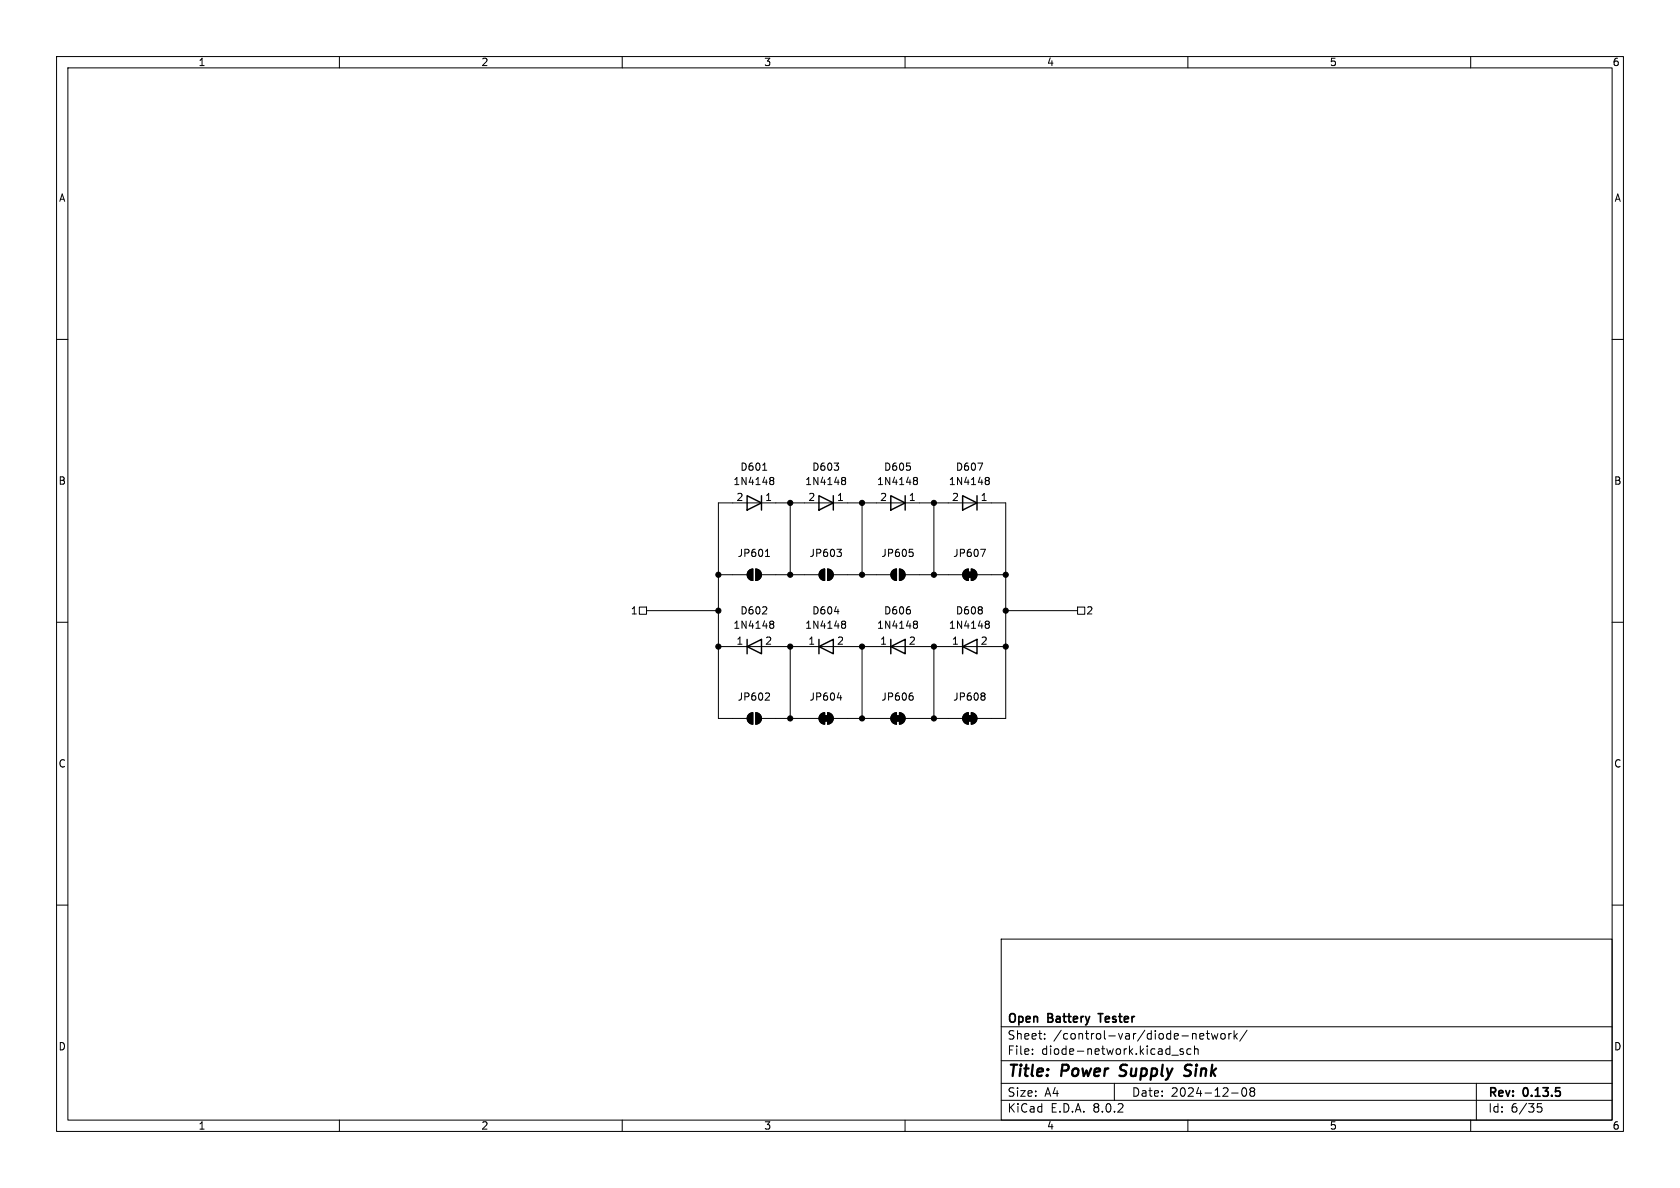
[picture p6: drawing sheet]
<svg xmlns="http://www.w3.org/2000/svg" width="297mm" height="210mm" viewBox="0 0 297 210" stroke-linecap="round" stroke-linejoin="round" font-family="sans-serif">
<g fill="none" stroke="#000" stroke-width=".18">
<path d="M10 10h277v190h-277zM12 12h273v186h-273zM60 10v2M110 10v2M160 10v2M210 10v2M260 10v2M10 60h2M285 60h2M134.8 83.1h.8M135.3 98.4h.7M135.6 97.3l.1-.2v1.3"/>
<path d="M136.2 84.5l.4-.1 .1 .1 .1 .2-.2 .2M136.2 84.9h.1M136.3 84.9h.3M136.3 84.9l-.1 .1M136.6 84.9l.2 .3-.1 .3-.1 .2-.4-.1M139.7 88.9v12.7M148 97.1h.7l-.4 .5M148.5 97.6l.2 .2v.3l-.2 .3M148.9 84.5l.4-.1 .1 .1 .1 .2-.2 .2M148.9 84.9h.1M149 84.9h.3M149 84.9l-.1 .1"/>
<path d="M149.3 84.9l.2 .3-.1 .3-.1 .2-.4-.1M152.4 88.9v12.7M160.8 97.1h.6M161.2 97.6l.2 .2v.3l-.2 .3M161.6 84.5l.4-.1 .1 .1 .1 .2-.2 .2M161.6 84.9h.1M161.7 84.9h.3M161.7 84.9l-.1 .1M162 84.9l.2 .3-.1 .3-.1 .2-.4-.1M165.1 88.9v12.7M172.9 81.9h.8l-.5 1.2M173.4 97.1h.8l-.5 1.3"/>
<path d="M174.3 84.5l.4-.1 .1 .1 .1 .2-.2 .2M174.3 84.9h.1M174.4 84.9h.3M174.4 84.9l-.1 .1M174.7 84.9l.2 .3-.1 .3-.1 .2-.4-.1M10 110h2M113 107.3h1.3v1.3h-1.3zM114.3 108h12.7M127 114.3h50.8M127 101.6h5.1M132.4 100.9l.7-.3v2a1.02 1.02 0 0 1-.9-.6 1.02 1.02 0 0 1 .2-1.1zM133.6 100.6a1.02 1.02 0 0 1 1 1 1.02 1.02 0 0 1-1 1z"/>
<path d="M134.6 101.6h10.2M136.2 109.9l.4-.1 .1 .1 .1 .2-.2 .2M136.2 110.3h.1M136.3 110.3h.3M136.3 110.3l-.1 .1M136.6 110.3l.2 .3-.1 .3-.1 .2-.4-.1M139.7 114.3v12.7M145.1 100.9l.7-.3v2a1.02 1.02 0 0 1-.9-.6 1.02 1.02 0 0 1 .2-1.1zM146.3 100.6a1.02 1.02 0 0 1 1 1 1.02 1.02 0 0 1-1 1zM147.3 101.6h10.2M147.5 108.1h.8M148.9 110.3h.1"/>
<path d="M148.9 109.9l.4-.1 .1 .1 .1 .2-.2 .2M149 110.3h.3M149 110.3l-.1 .1M149.3 110.3l.2 .3-.1 .3-.1 .2-.4-.1M152.4 114.3v12.7M157.8 100.9l.7-.3v2a1.02 1.02 0 0 1-.9-.6 1.02 1.02 0 0 1 .2-1.1zM159 100.6a1.02 1.02 0 0 1 1 1 1.02 1.02 0 0 1-1 1zM160 101.6h10.2M161.6 109.9l.4-.1 .1 .1 .1 .2-.2 .2M161.6 110.3h.1M161.7 110.3h.3M161.7 110.3l-.1 .1"/>
<path d="M162 110.3l.2 .3-.1 .3-.1 .2-.4-.1M165.1 114.3v12.7M170.5 100.9l.7-.3v2a1.02 1.02 0 0 1-.9-.6 1.02 1.02 0 0 1 .2-1.1zM171.7 100.6a1.02 1.02 0 0 1 1 1 1.02 1.02 0 0 1-1 1zM172.7 101.6h5.1M174.3 109.9l.4-.1 .1 .1 .1 .2-.2 .2M174.3 110.3h.1M174.4 110.3h.3M174.4 110.3l-.1 .1M174.7 110.3l.2 .3-.1 .3-.1 .2-.4-.1M177.8 108h12.7M190.5 107.3h1.3v1.3h-1.3z"/>
<path d="M285 110h2M132.1 127h-5.1v-38.1h50.8v38.1h-5.1M132.4 126.3l.7-.3v2a1.02 1.02 0 0 1-.9-.6 1.02 1.02 0 0 1 .2-1.1zM133.6 126a1.02 1.02 0 0 1 1 1 1.02 1.02 0 0 1-1 1zM134.6 127h10.2M135.8 122.5l.2 .2v.3l-.7 .8h.7M145.1 126.3l.7-.3v2a1.02 1.02 0 0 1-.9-.6 1.02 1.02 0 0 1 .2-1.1zM146.3 126a1.02 1.02 0 0 1 1 1 1.02 1.02 0 0 1-1 1zM147.3 127h10.2M148 123.3h.8M148.6 122.9v.9M157.8 126.3l.7-.3v2a1.02 1.02 0 0 1-.9-.6 1.02 1.02 0 0 1 .2-1.1z"/>
<path d="M159 126a1.02 1.02 0 0 1 1 1 1.02 1.02 0 0 1-1 1zM160 127h10.2M161.1 122.5h.2M161.2 123l.2 .2v.3l-.2 .3M170.5 126.3l.7-.3v2a1.02 1.02 0 0 1-.9-.6 1.02 1.02 0 0 1 .2-1.1zM171.7 126a1.02 1.02 0 0 1 1 1 1.02 1.02 0 0 1-1 1zM173.9 122.5l.2 .2-.2 .3 .2 .3v.2l-.2 .3M10 160h2M285 160h2M177 166h108v32h-108zM60 198v2M110 198v2"/>
<path d="M160 198v2M177 194.5h108M177 191.5h108M177 187.5h108M177 181.5h108M182.5 186.3v.1M182.5 185.5v.1M184.7 183.6v.1M184.7 182.8v.1M197 191.5v3M207.2 186.5h1.1M209.2 185.5l-.4-.1-.2 .2 .1 .2 .5 .2v.3h-.6"/>
<path d="M210 198v2M210.5 185.5l-.4-.1-.3 .3v.4l.2 .2h.5M211.2 185.5l.2-.1 .3 .1 .1 .9M211.2 184.9v1.5M212.1 183.2l.7-.1-.1-.3-.4-.1-.2 .2 .1 .7h.5M213.2 182.7h.6M213.5 182.2v1.3l.3 .2M214.2 182.7l.3 1 .2-.7 .3 .7 .3-1M215.9 182.8l.2-.1 .4 .1 .1 .6-.1 .2-.4 .1-.2-.1zM217.2 182.7v1M217.7 182.7l-.3 .1-.2 .2M217.7 193.2h1.2"/>
<path d="M218.2 182.2v1.5M218.3 183.1l.4 .6M218.7 182.7l-.5 .6M219.7 192.4l.2-.1a.81 .81 0 0 1 .6 .6 .81 .81 0 0 1-.3 .8l-.2 .1a.81 .81 0 0 1-.3-1.4zM220.5 182.1l-1.3 2M221.2 192.9l-.2-.2 .2-.4 .5 .1 .1 .2-.3 .3M221.2 192.9l-.2 .3v.3l.2 .3 .5-.1 .1-.2-.1-.4-.2-.2M221.2 192.9h.3M260 198v2M261 191.5v6.5M272.5 195.1h-.7l-.1 .7 .3-.1h.5l.1 .3-.1 .5-.2 .1-.6-.1"/>
</g>
<path d="M197.9 190.1l.3 .1M198.2 188.4l-.1 .4v.2M210.4 190a.85 .85 0 0 1-1.1 .1M210.4 188.2l-.7 .1a.46 .46 0 0 0-.2 .5 .46 .46 0 0 0 .3 .4l.6 .2" fill="none" stroke="#000" stroke-width=".4"/>
<path d="M194.1 179.2h.9" fill="none" stroke="#000" stroke-width=".3"/>
<g fill="none" stroke="#000" stroke-width=".25">
<path d="M132.1 87.6l2.5 1.3-2.5 1.3zM134.6 87.6v2.6M144.8 87.6l2.5 1.3-2.5 1.3zM147.3 87.6v2.6M157.5 87.6l2.5 1.3-2.5 1.3zM160 87.6v2.6M170.2 87.6l2.5 1.3-2.5 1.3zM172.7 87.6v2.6M132.1 114.3l2.5-1.3v2.6zM132.1 113v2.6M144.8 114.3l2.5-1.3v2.6zM144.8 113v2.6"/>
<path d="M157.5 114.3l2.5-1.3v2.6zM157.5 113v2.6M170.2 114.3l2.5-1.3v2.6zM170.2 113v2.6"/>
</g>
<g fill="#000" stroke="#000" stroke-width=".18">
<path d="M132.4 100.9l.7-.3v2a1.02 1.02 0 0 1-.9-.6 1.02 1.02 0 0 1 .2-1.1zM133.6 100.6a1.02 1.02 0 0 1 1 1 1.02 1.02 0 0 1-1 1zM145.1 100.9l.7-.3v2a1.02 1.02 0 0 1-.9-.6 1.02 1.02 0 0 1 .2-1.1zM146.3 100.6a1.02 1.02 0 0 1 1 1 1.02 1.02 0 0 1-1 1zM157.8 100.9l.7-.3v2a1.02 1.02 0 0 1-.9-.6 1.02 1.02 0 0 1 .2-1.1zM159 100.6a1.02 1.02 0 0 1 1 1 1.02 1.02 0 0 1-1 1zM170.9 101.1h1.1v1h-1.1zM170.5 100.9l.7-.3v2a1.02 1.02 0 0 1-.9-.6 1.02 1.02 0 0 1 .2-1.1zM171.7 100.6a1.02 1.02 0 0 1 1 1 1.02 1.02 0 0 1-1 1zM132.4 126.3l.7-.3v2a1.02 1.02 0 0 1-.9-.6 1.02 1.02 0 0 1 .2-1.1zM133.6 126a1.02 1.02 0 0 1 1 1 1.02 1.02 0 0 1-1 1zM145.5 126.5h1.1v1h-1.1z"/>
<path d="M145.1 126.3l.7-.3v2a1.02 1.02 0 0 1-.9-.6 1.02 1.02 0 0 1 .2-1.1zM146.3 126a1.02 1.02 0 0 1 1 1 1.02 1.02 0 0 1-1 1zM158.2 126.5h1.1v1h-1.1zM157.8 126.3l.7-.3v2a1.02 1.02 0 0 1-.9-.6 1.02 1.02 0 0 1 .2-1.1zM159 126a1.02 1.02 0 0 1 1 1 1.02 1.02 0 0 1-1 1zM170.9 126.5h1.1v1h-1.1zM170.5 126.3l.7-.3v2a1.02 1.02 0 0 1-.9-.6 1.02 1.02 0 0 1 .2-1.1zM171.7 126a1.02 1.02 0 0 1 1 1 1.02 1.02 0 0 1-1 1z"/>
<circle cx="139.7" cy="88.9" r=".46"/>
<circle cx="152.4" cy="88.9" r=".46"/>
<circle cx="165.1" cy="88.9" r=".46"/>
<circle cx="127" cy="108" r=".46"/>
<circle cx="127" cy="114.3" r=".46"/>
<circle cx="127" cy="101.6" r=".46"/>
<circle cx="139.7" cy="101.6" r=".46"/>
<circle cx="139.7" cy="114.3" r=".46"/>
<circle cx="152.4" cy="114.3" r=".46"/>
<circle cx="152.4" cy="101.6" r=".46"/>
<circle cx="165.1" cy="114.3" r=".46"/>
<circle cx="165.1" cy="101.6" r=".46"/>
<circle cx="177.8" cy="108" r=".46"/>
<circle cx="177.8" cy="101.6" r=".46"/>
<circle cx="177.8" cy="114.3" r=".46"/>
<circle cx="139.7" cy="127" r=".46"/>
<circle cx="152.4" cy="127" r=".46"/>
<circle cx="165.1" cy="127" r=".46"/>
</g>
<g font-size="2.8">
<text x="178" y="190.9">Title:</text>
<text x="187.7" y="190.9">Power</text>
<text x="198.8" y="190.9">Supply</text>
<text x="211.1" y="190.9">Sink</text>
</g>
<g font-size="2.1">
<text x="178" y="184">Sheet:</text>
<text x="178" y="181.2">Open</text>
<text x="185.3" y="181.2">Battery</text>
<text x="186.2" y="184">/control-var/diode-network/</text>
<text x="195" y="181.2">Tester</text>
<text x="178" y="186.7">File:</text>
<text x="184.1" y="186.7">diode-network.kicad_sch</text>
<text x="178" y="196.9">KiCad</text>
<text x="178" y="194.1">Size:</text>
<text x="184.7" y="194.1">A4</text>
<text x="185.7" y="196.9">E.D.A.</text>
<text x="193.3" y="196.9">8.0.2</text>
<text x="200" y="194.1">Date:</text>
<text x="207" y="194.1">2024-12-08</text>
<text x="263" y="194.3">Rev:</text>
<text x="263" y="196.9">Id:</text>
<text x="267.1" y="196.9">6/35</text>
<text x="269.4" y="194.3">0.13.5</text>
</g>
<g font-size="1.8">
<text x="35" y="11.9">1</text>
<text x="85" y="11.9">2</text>
<text x="135" y="11.9">3</text>
<text x="185" y="11.9">4</text>
<text x="235" y="11.9">5</text>
<text x="285" y="11.9">6</text>
<text x="10.3" y="35.9">A</text>
<text x="285.3" y="35.9">A</text>
<text x="130.8" y="83.4">D601</text>
<text x="143.5" y="83.4">D603</text>
<text x="156.2" y="83.4">D605</text>
<text x="168.9" y="83.4">D607</text>
<text x="10.3" y="85.9">B</text>
<text x="129.6" y="86">1N4148</text>
<text x="130.1" y="88.6">2</text>
<text x="135.2" y="88.6">1</text>
<text x="142.3" y="86">1N4148</text>
<text x="142.8" y="88.6">2</text>
<text x="147.9" y="88.6">1</text>
<text x="155" y="86">1N4148</text>
<text x="155.5" y="88.6">2</text>
<text x="160.6" y="88.6">1</text>
<text x="167.7" y="86">1N4148</text>
<text x="168.2" y="88.6">2</text>
<text x="173.3" y="88.6">1</text>
<text x="285.3" y="85.9">B</text>
<text x="130.3" y="98.7">JP601</text>
<text x="143" y="98.7">JP603</text>
<text x="155.7" y="98.7">JP605</text>
<text x="168.4" y="98.7">JP607</text>
<text x="111.4" y="108.8">1</text>
<text x="129.6" y="111.4">1N4148</text>
<text x="130.8" y="108.8">D602</text>
<text x="142.3" y="111.4">1N4148</text>
<text x="143.5" y="108.8">D604</text>
<text x="155" y="111.4">1N4148</text>
<text x="156.2" y="108.8">D606</text>
<text x="167.7" y="111.4">1N4148</text>
<text x="168.9" y="108.8">D608</text>
<text x="192" y="108.8">2</text>
<text x="130.1" y="114">1</text>
<text x="135.2" y="114">2</text>
<text x="142.8" y="114">1</text>
<text x="147.9" y="114">2</text>
<text x="155.5" y="114">1</text>
<text x="160.6" y="114">2</text>
<text x="168.2" y="114">1</text>
<text x="173.3" y="114">2</text>
<text x="130.3" y="124.1">JP602</text>
<text x="143" y="124.1">JP604</text>
<text x="155.7" y="124.1">JP606</text>
<text x="168.4" y="124.1">JP608</text>
<text x="10.3" y="135.9">C</text>
<text x="285.3" y="135.9">C</text>
<text x="10.3" y="185.9">D</text>
<text x="285.3" y="185.9">D</text>
<text x="35" y="199.9">1</text>
<text x="85" y="199.9">2</text>
<text x="135" y="199.9">3</text>
<text x="185" y="199.9">4</text>
<text x="235" y="199.9">5</text>
<text x="285" y="199.9">6</text>
</g>
</svg>
